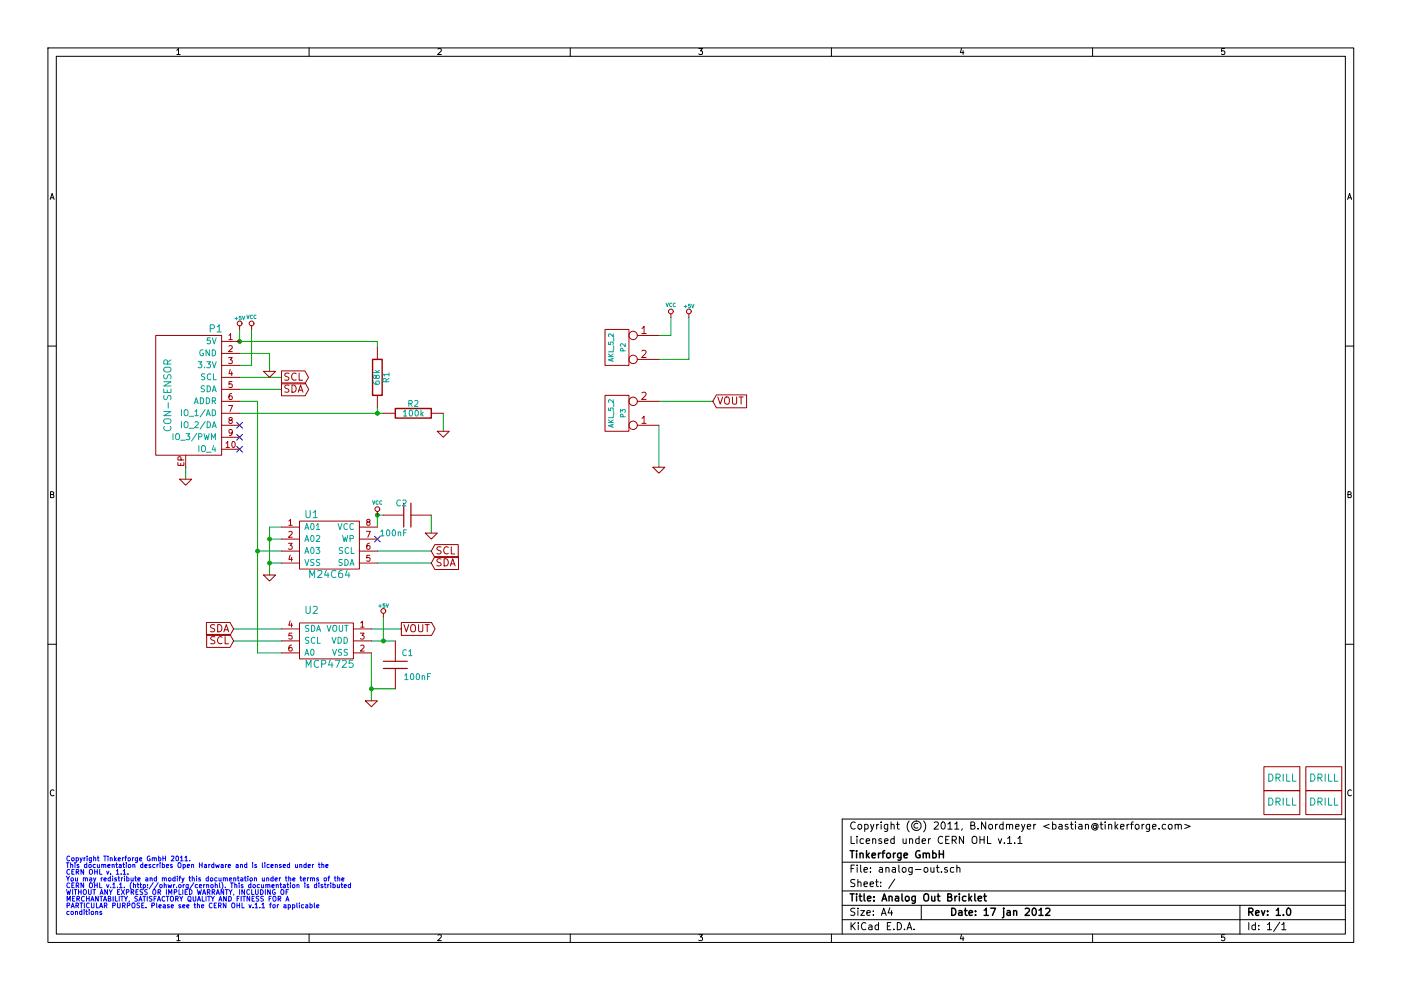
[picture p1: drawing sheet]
EESchema Schematic File Version 2  date Wed 18 Jan 2012 12:06:25 CET
LIBS:power
LIBS:device
LIBS:transistors
LIBS:conn
LIBS:linear
LIBS:regul
LIBS:74xx
LIBS:cmos4000
LIBS:adc-dac
LIBS:memory
LIBS:xilinx
LIBS:special
LIBS:microcontrollers
LIBS:dsp
LIBS:microchip
LIBS:analog_switches
LIBS:motorola
LIBS:texas
LIBS:intel
LIBS:audio
LIBS:interface
LIBS:digital-audio
LIBS:philips
LIBS:display
LIBS:cypress
LIBS:siliconi
LIBS:opto
LIBS:atmel
LIBS:contrib
LIBS:tinkerforge
LIBS:valves
LIBS:analog-out-cache
EELAYER 25  0
EELAYER END
$Descr A4 11700 8267
encoding utf-8
Sheet 1 1
Title "Analog Out Bricklet"
Date "17 jan 2012"
Rev "1.0"
Comp "Tinkerforge GmbH"
Comment1 "Licensed under CERN OHL v.1.1"
Comment2 "Copyright (©) 2011, B.Nordmeyer <bastian@tinkerforge.com>"
Comment3 ""
Comment4 ""
$EndDescr
NoConn ~ 2000 3550
NoConn ~ 2000 3650
NoConn ~ 2000 3750
Wire Wire Line
	3700 3450 3700 3600
Connection ~ 2000 2850
Wire Wire Line
	3150 2900 3150 2850
Wire Wire Line
	3150 2850 2000 2850
Wire Wire Line
	5500 3350 5950 3350
Connection ~ 3100 5750
Wire Wire Line
	3300 5750 3100 5750
Wire Wire Line
	3100 5250 3350 5250
Wire Wire Line
	1950 5350 2350 5350
Wire Wire Line
	2000 2850 2000 2750
Wire Wire Line
	5600 2650 5600 2800
Wire Wire Line
	5600 2800 5500 2800
Wire Wire Line
	2250 3100 2250 2950
Wire Wire Line
	2250 2950 2000 2950
Wire Wire Line
	3150 4400 3150 4300
Wire Wire Line
	3150 4600 3600 4600
Wire Wire Line
	2000 3250 2350 3250
Connection ~ 2250 4700
Wire Wire Line
	2250 4500 2350 4500
Wire Wire Line
	2150 4600 2350 4600
Wire Wire Line
	2000 3350 2150 3350
Wire Wire Line
	1550 4000 1550 3900
Wire Wire Line
	2250 4700 2350 4700
Wire Wire Line
	2250 4800 2250 4400
Wire Wire Line
	2250 4400 2350 4400
Connection ~ 2250 4500
Wire Wire Line
	2000 3150 2350 3150
Wire Wire Line
	3150 4700 3600 4700
Wire Wire Line
	3600 4450 3600 4300
Wire Wire Line
	3150 4300 3200 4300
Connection ~ 3150 4300
Wire Wire Line
	5500 3900 5500 3550
Wire Wire Line
	2000 3050 2100 3050
Wire Wire Line
	2100 3050 2100 2750
Wire Wire Line
	5500 3000 5750 3000
Wire Wire Line
	5750 3000 5750 2650
Wire Wire Line
	2150 3350 2150 5450
Wire Wire Line
	2150 5450 2350 5450
Connection ~ 2150 4600
Wire Wire Line
	2350 5250 1950 5250
Wire Wire Line
	3200 5350 3200 5150
Wire Wire Line
	3100 5850 3100 5450
Wire Wire Line
	3300 5350 3100 5350
Connection ~ 3200 5350
Wire Wire Line
	3150 3450 3150 3400
Wire Wire Line
	3200 3450 2000 3450
Connection ~ 3150 3450
$Comp
L GND #PWR01
U 1 1
P 3700 3600
F 0 "#PWR01" H 3700 3600 30  0001 C CNN
F 1 "GND" H 3700 3530 30  0001 C CNN
	1    3700 3600
	1    0    0    -1  
$EndComp
$Comp
L R R2
U 1 1
P 3450 3450
F 0 "R2" V 3530 3450 50  0000 C CNN
F 1 "100k" V 3450 3450 50  0000 C CNN
F 2 "0603" H 3450 3450 60  0001 C CNN
	1    3450 3450
	0    -1   -1   0   
$EndComp
$Comp
L R R1
U 1 1
P 3150 3150
F 0 "R1" V 3230 3150 50  0000 C CNN
F 1 "68k" V 3150 3150 50  0000 C CNN
F 2 "0603" H 3150 3150 60  0001 C CNN
	1    3150 3150
	1    0    0    -1  
$EndComp
Text GLabel 5950 3350 2    60   Input ~ 0
VOUT
$Comp
L GND #PWR02
U 1 1
P 3100 5850
F 0 "#PWR02" H 3100 5850 30  0001 C CNN
F 1 "GND" H 3100 5780 30  0001 C CNN
	1    3100 5850
	1    0    0    -1  
$EndComp
$Comp
L C C1
U 1 1
P 3300 5550
F 0 "C1" H 3150 5450 50  0000 L CNN
F 1 "100nF" H 3000 5650 50  0000 L CNN
F 2 "0603" H 3300 5550 60  0001 C CNN
	1    3300 5550
	-1   0    0    1   
$EndComp
$Comp
L +5V #PWR03
U 1 1
P 3200 5150
F 0 "#PWR03" H 3200 5240 20  0001 C CNN
F 1 "+5V" H 3200 5240 30  0000 C CNN
	1    3200 5150
	1    0    0    -1  
$EndComp
Text GLabel 3350 5250 2    60   Output ~ 0
VOUT
Text GLabel 1950 5250 0    60   Input ~ 0
SDA
Text GLabel 1950 5350 0    60   Input ~ 0
SCL
$Comp
L MCP4725 U2
U 1 1
P 2750 5350
F 0 "U2" H 2600 5600 60  0000 C CNN
F 1 "MCP4725" H 2750 5150 60  0000 C CNN
F 2 "SOT23-6" H 2750 5350 60  0001 C CNN
	1    2750 5350
	1    0    0    -1  
$EndComp
$Comp
L +5V #PWR04
U 1 1
P 5750 2650
F 0 "#PWR04" H 5750 2740 20  0001 C CNN
F 1 "+5V" H 5750 2740 30  0000 C CNN
	1    5750 2650
	1    0    0    -1  
$EndComp
$Comp
L +5V #PWR05
U 1 1
P 2000 2750
F 0 "#PWR05" H 2000 2840 20  0001 C CNN
F 1 "+5V" H 2000 2840 30  0000 C CNN
	1    2000 2750
	1    0    0    -1  
$EndComp
$Comp
L VCC #PWR06
U 1 1
P 5600 2650
F 0 "#PWR06" H 5600 2750 30  0001 C CNN
F 1 "VCC" H 5600 2750 30  0000 C CNN
	1    5600 2650
	1    0    0    -1  
$EndComp
$Comp
L CONN_2 P2
U 1 1
P 5150 2900
F 0 "P2" V 5100 2900 40  0000 C CNN
F 1 "AKL_5_2" V 5200 2900 40  0000 C CNN
F 2 "AKL_5_2" H 5150 2900 60  0001 C CNN
	1    5150 2900
	-1   0    0    -1  
$EndComp
$Comp
L CON-SENSOR P1
U 1 1
P 1550 3300
F 0 "P1" H 1300 3850 60  0000 C CNN
F 1 "CON-SENSOR" V 1700 3300 60  0000 C CNN
F 2 "CON-SENSOR" H 1550 3300 60  0001 C CNN
	1    1550 3300
	-1   0    0    -1  
$EndComp
Text Notes 550  7200 0    40   ~ 0
Copyright Tinkerforge GmbH 2011.\nThis documentation describes Open Hardware and is licensed under the\nCERN OHL v. 1.1.\nYou may redistribute and modify this documentation under the terms of the\nCERN OHL v.1.1. (http://ohwr.org/cernohl). This documentation is distributed\nWITHOUT ANY EXPRESS OR IMPLIED WARRANTY, INCLUDING OF\nMERCHANTABILITY, SATISFACTORY QUALITY AND FITNESS FOR A\nPARTICULAR PURPOSE. Please see the CERN OHL v.1.1 for applicable\nconditions\n
$Comp
L GND #PWR07
U 1 1
P 3600 4450
F 0 "#PWR07" H 3600 4450 30  0001 C CNN
F 1 "GND" H 3600 4380 30  0001 C CNN
	1    3600 4450
	1    0    0    -1  
$EndComp
NoConn ~ 3150 4500
$Comp
L GND #PWR08
U 1 1
P 5500 3900
F 0 "#PWR08" H 5500 3900 30  0001 C CNN
F 1 "GND" H 5500 3830 30  0001 C CNN
	1    5500 3900
	1    0    0    -1  
$EndComp
$Comp
L DRILL U3
U 1 1
P 10700 6500
F 0 "U3" H 10750 6550 60  0001 C CNN
F 1 "DRILL" H 10700 6500 60  0000 C CNN
F 2 "Drill" H 10700 6500 60  0001 C CNN
	1    10700 6500
	1    0    0    -1  
$EndComp
$Comp
L DRILL U4
U 1 1
P 10700 6700
F 0 "U4" H 10750 6750 60  0001 C CNN
F 1 "DRILL" H 10700 6700 60  0000 C CNN
F 2 "Drill" H 10700 6700 60  0001 C CNN
	1    10700 6700
	1    0    0    -1  
$EndComp
$Comp
L DRILL U6
U 1 1
P 11050 6700
F 0 "U6" H 11100 6750 60  0001 C CNN
F 1 "DRILL" H 11050 6700 60  0000 C CNN
F 2 "Drill" H 11050 6700 60  0001 C CNN
	1    11050 6700
	1    0    0    -1  
$EndComp
$Comp
L DRILL U5
U 1 1
P 11050 6500
F 0 "U5" H 11100 6550 60  0001 C CNN
F 1 "DRILL" H 11050 6500 60  0000 C CNN
F 2 "Drill" H 11050 6500 60  0001 C CNN
	1    11050 6500
	1    0    0    -1  
$EndComp
$Comp
L CONN_2 P3
U 1 1
P 5150 3450
F 0 "P3" V 5100 3450 40  0000 C CNN
F 1 "AKL_5_2" V 5200 3450 40  0000 C CNN
F 2 "AKL_5_2" H 5150 3450 60  0001 C CNN
	1    5150 3450
	-1   0    0    1   
$EndComp
$Comp
L C C2
U 1 1
P 3400 4300
F 0 "C2" V 3500 4300 50  0000 L CNN
F 1 "100nF" V 3250 4300 50  0000 L CNN
F 2 "0603" H 3400 4300 60  0001 C CNN
	1    3400 4300
	0    -1   -1   0   
$EndComp
Text GLabel 3600 4700 2    60   Input ~ 0
SDA
Text GLabel 3600 4600 2    60   Input ~ 0
SCL
Text GLabel 2350 3250 2    60   Output ~ 0
SDA
Text GLabel 2350 3150 2    60   Output ~ 0
SCL
$Comp
L VCC #PWR09
U 1 1
P 3150 4300
F 0 "#PWR09" H 3150 4400 30  0001 C CNN
F 1 "VCC" H 3150 4400 30  0000 C CNN
	1    3150 4300
	1    0    0    -1  
$EndComp
$Comp
L GND #PWR010
U 1 1
P 2250 4800
F 0 "#PWR010" H 2250 4800 30  0001 C CNN
F 1 "GND" H 2250 4730 30  0001 C CNN
	1    2250 4800
	1    0    0    -1  
$EndComp
$Comp
L CAT24C U1
U 1 1
P 2750 4800
F 0 "U1" H 2600 5300 60  0000 C CNN
F 1 "M24C64" H 2750 4800 60  0000 C CNN
F 2 "TSSOP8" H 2750 4800 60  0001 C CNN
	1    2750 4800
	1    0    0    -1  
$EndComp
$Comp
L VCC #PWR011
U 1 1
P 2100 2750
F 0 "#PWR011" H 2100 2850 30  0001 C CNN
F 1 "VCC" H 2100 2850 30  0000 C CNN
	1    2100 2750
	1    0    0    -1  
$EndComp
$Comp
L GND #PWR012
U 1 1
P 2250 3100
F 0 "#PWR012" H 2250 3100 30  0001 C CNN
F 1 "GND" H 2250 3030 30  0001 C CNN
	1    2250 3100
	1    0    0    -1  
$EndComp
$Comp
L GND #PWR013
U 1 1
P 1550 4000
F 0 "#PWR013" H 1550 4000 30  0001 C CNN
F 1 "GND" H 1550 3930 30  0001 C CNN
	1    1550 4000
	1    0    0    -1  
$EndComp
$EndSCHEMATC
